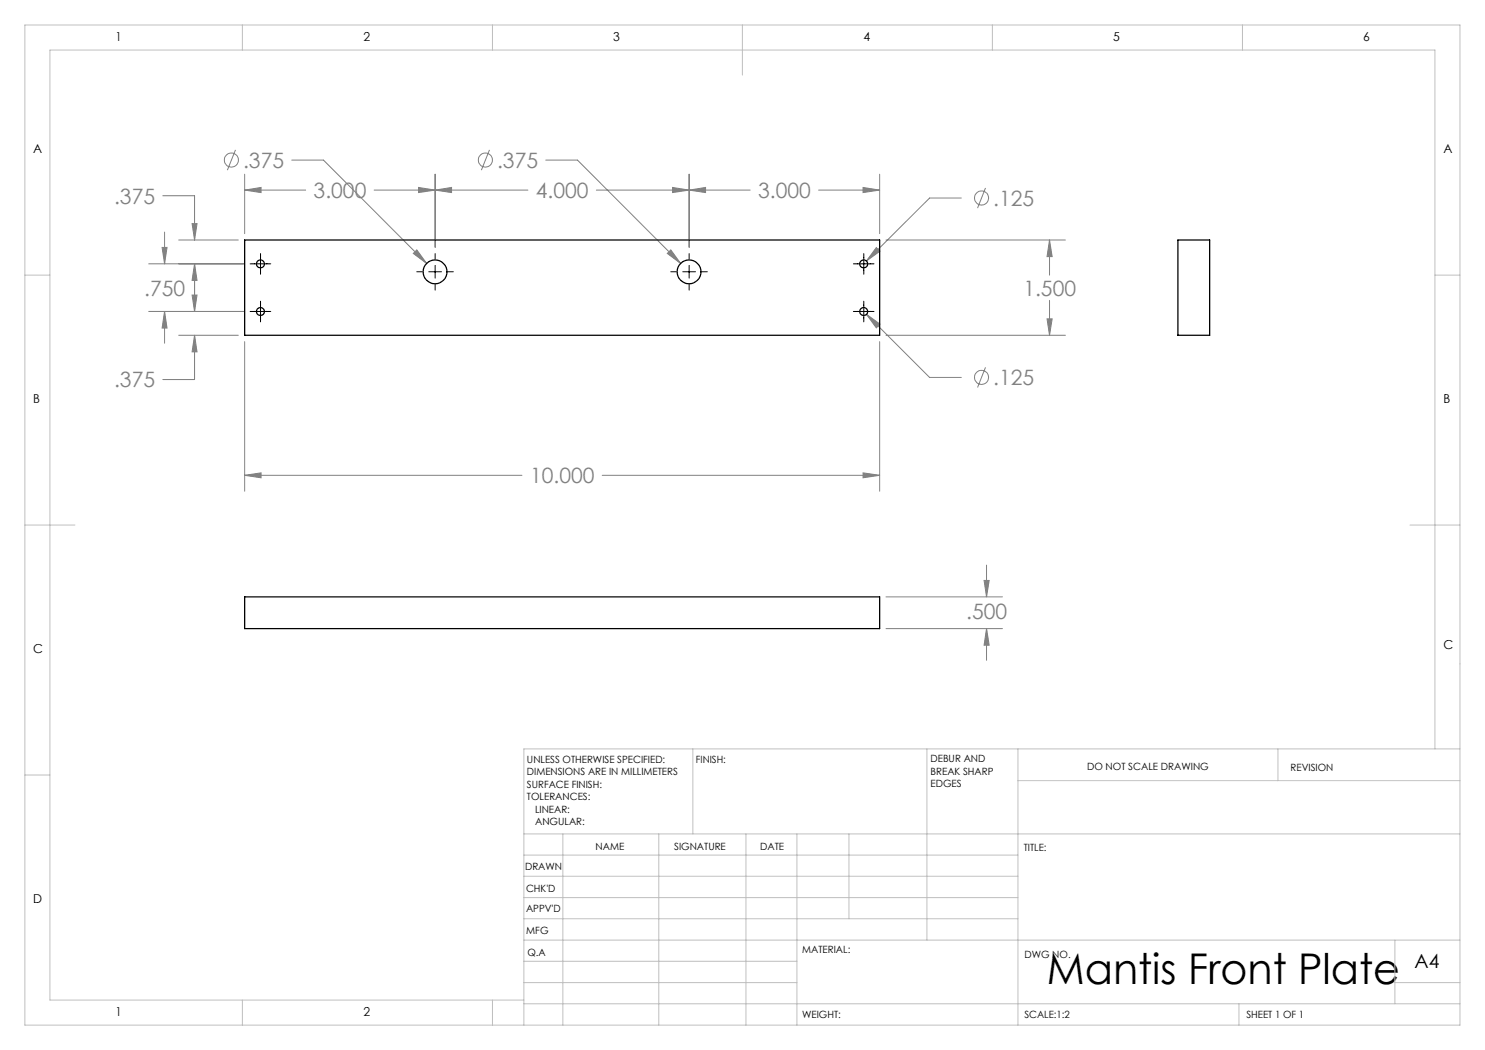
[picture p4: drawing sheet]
<svg xmlns="http://www.w3.org/2000/svg" width="297mm" height="210mm" viewBox="0 0 297 210" stroke-linecap="round" stroke-linejoin="round" font-family="sans-serif">
<g fill="none" stroke="#808080" stroke-width=".2">
<path d="M32.6 39.1h6.3v8.9M47.1 30l-1.6 4M48.9 38l3.3-.5v1zM48.9 38h12.2M48.9 34.8v11.9M58.3 32h6.4l20.6 20.7M74.8 38h30.8M83.7 37.5l3.3 .5-3.3 .5zM87 38l3.3-.5v1zM87 34.8v14.7M97.9 30l-1.6 4M109.1 32h6.4l20.6 20.7"/>
<path d="M119.3 38h30.7M134.5 37.5l3.3 .5-3.3 .5zM137.8 38l3.3-.5v1zM137.8 34.8v14.7M163.7 38h12.2M172.6 37.5l3.3 .5-3.3 .5zM175.9 34.8v11.9M192.3 39.6h-6.4l-12.6 12.6M197.1 37.6l-1.6 4M29.7 52.8h19.1M32.4 49.5h1l-.5 3.3zM32.9 46.4v6.4"/>
<path d="M35.7 48h12M38.4 44.7h1l-.5 3.3zM38.4 59h1l-.5 3.3zM38.9 52.8l.5 3.3h-1zM38.9 52.8v9.5M82.7 50.7l.7-.7 1.9 2.7zM133.5 50.7l.7-.7 1.9 2.7zM175.3 49.5l.7 .7-2.7 2zM177.2 48h35.9M209.9 48l.5 3.3h-1zM209.9 48v7M29.7 62.3h19.1"/>
<path d="M32.9 62.3l.5 3.3h-1zM32.9 62.3v6.3M35.7 67.1h12M38.9 67.1l.5 3.3h-1zM38.9 67.1v8.8h-6.3M48.9 68.3v29.9M173.3 62.9l2.7 1.9-.7 .8zM173.3 62.9l12.6 12.6h6.4M175.9 68.3v29.9M177.2 67.1h35.9M197.1 73.5l-1.6 4M209.4 63.8h1l-.5 3.3z"/>
<path d="M209.9 60.1v7M48.9 95.1l3.3-.5v1zM48.9 95.1h55.5M120.4 95.1h55.5M172.6 94.6l3.3 .5-3.3 .5zM177.2 119.4h23.3M196.8 116.1h1l-.5 3.3zM197.3 113v6.4M177.2 125.7h23.3M197.3 125.7l.5 3.3h-1zM197.3 125.7v6.4"/>
<circle cx="46.3" cy="32" r="1.42"/>
<circle cx="97.1" cy="32" r="1.42"/>
<circle cx="196.3" cy="39.6" r="1.42"/>
<circle cx="196.3" cy="75.5" r="1.42"/>
</g>
<g fill="none" stroke="#000" stroke-width=".2">
<path d="M50 52.8h4.2M52.1 50.7v4.1M83.4 54.4h1.1M85.8 54.4h2.5M87 50.7v1.1M87 53.1v2.5M87 56.9v1.1M89.6 54.4h1.1M134.2 54.4h1.1M136.6 54.4h2.5M137.8 50.7v1.1M137.8 53.1v2.5"/>
<path d="M137.8 56.9v1.1M140.4 54.4h1.1M170.7 52.8h4.1M172.8 50.7v4.1M50 62.3h4.2M52.1 60.2v4.2M170.7 62.3h4.1M172.8 60.2v4.2"/>
</g>
<g fill="none" stroke="#c0c0c0" stroke-width=".2">
<path d="M5 5h287v200h-287zM48.5 5v5M98.5 5v5M148.5 5v10M198.5 5v5M248.5 5v5M5 55h5M287 55h5M5 105h10M282 105h10M5 155h5M138.6 149.8v17"/>
<path d="M185.4 149.8v38.2M203.6 149.8v55.2M203.6 156.1h88.4M255.6 149.8v6.3M287 149.8v-139.8h-277v190h94.8M292 149.8h-187.2v55.2M104.8 166.8h187.2M104.8 179.5h98.8M104.8 175.3h98.8M104.8 171h98.8M112.6 166.8v38.2M131.8 166.8v38.2"/>
<path d="M149.2 166.8v38.2M159.4 166.8v38.2M169.8 166.8v17M104.8 183.8h98.8M104.8 196.5h54.6M104.8 192.3h54.6M104.8 188h187.2M279 196.5h13M279 188v12.8M48.5 200v5M98.5 200v5M104.8 200.8h187.2"/>
<path d="M247.8 200.8v4.2"/>
</g>
<path d="M87 38l3.3-.5v1zM134.5 37.5l3.3 .5-3.3 .5zM83.7 37.5l3.3 .5-3.3 .5zM48.9 38l3.3-.5v1zM137.8 38l3.3-.5v1zM172.6 37.5l3.3 .5-3.3 .5zM82.7 50.7l2.6 2-1.9-2.7zM133.5 50.7l2.6 2-1.9-2.7zM209.4 63.8h1l-.5 3.3zM209.9 48l.5 3.3h-1zM48.9 95.1l3.3-.5v1zM172.6 94.6l3.3 .5-3.3 .5zM38.9 52.8l.5 3.3h-1zM38.4 44.7h1l-.5 3.3zM32.4 49.5h1l-.5 3.3zM32.9 62.3l.5 3.3h-1zM38.4 59h1l-.5 3.3zM38.9 67.1l.5 3.3h-1zM175.3 49.5l-2 2.7 2.7-2zM173.3 62.9l2 2.7 .7-.8zM197.3 125.7l.5 3.3h-1zM196.8 116.1h1l-.5 3.3z" fill="#808080"/>
<g fill="none" stroke="#000" stroke-width=".25">
<path d="M48.9 48h127v19.1h-127zM235.6 48h6.3v19.1h-6.3zM48.9 119.4h127v6.3h-127z"/>
<circle cx="52.1" cy="52.8" r=".8"/>
<circle cx="87" cy="54.4" r="2.37"/>
<circle cx="137.8" cy="54.4" r="2.37"/>
<circle cx="172.7" cy="52.8" r=".8"/>
<circle cx="52.1" cy="62.3" r=".8"/>
<circle cx="172.7" cy="62.3" r=".8"/>
</g>
<text font-size="8.5" x="209.4" y="196.7">Mantis Front Plate</text>
<g font-size="4.2" fill="#808080">
<text x="48.6" y="33.6">.375</text>
<text x="99.4" y="33.6">.375</text>
<text x="22.8" y="40.7">.375</text>
<text x="62.7" y="39.6">3.000</text>
<text x="107.2" y="39.6">4.000</text>
<text x="151.6" y="39.6">3.000</text>
<text x="198.6" y="41.2">.125</text>
<text x="28.8" y="59.1">.750</text>
<text x="204.7" y="59.1">1.500</text>
<text x="22.8" y="77.5">.375</text>
<text x="198.6" y="77.1">.125</text>
<text x="106" y="96.6">10.000</text>
<text x="193.2" y="123.8">.500</text>
</g>
<text font-size="3.9" x="282.9" y="193.6">A4</text>
<g font-size="2.5">
<text x="23.1" y="8.2">1</text>
<text x="72.7" y="8.2">2</text>
<text x="122.7" y="8.2">3</text>
<text x="172.7" y="8.2">4</text>
<text x="222.7" y="8.2">5</text>
<text x="272.7" y="8.2">6</text>
<text x="6.7" y="30.7">A</text>
<text x="288.7" y="30.7">A</text>
<text x="6.7" y="80.7">B</text>
<text x="288.7" y="80.7">B</text>
<text x="6.7" y="130.7">C</text>
<text x="288.7" y="129.7">C</text>
<text x="6.7" y="180.7">D</text>
<text x="23.1" y="203.2">1</text>
<text x="72.7" y="203.2">2</text>
</g>
<g font-size="2">
<text x="105.4" y="152.6">UNLESS OTHERWISE SPECIFIED:</text>
<text x="105.4" y="155.1">DIMENSIONS ARE IN MILLIMETERS</text>
<text x="139.2" y="152.6">FINISH:</text>
<text x="186.1" y="152.5">DEBUR AND</text>
<text x="186.1" y="155">BREAK SHARP</text>
<text x="217.4" y="154">DO NOT SCALE DRAWING</text>
<text x="258.1" y="154.2">REVISION</text>
<text x="105.4" y="157.6">SURFACE FINISH:</text>
<text x="105.4" y="160.1">TOLERANCES:</text>
<text x="186.1" y="157.5">EDGES</text>
<text x="107" y="162.6">LINEAR:</text>
<text x="107" y="165.1">ANGULAR:</text>
<text x="119.1" y="170">NAME</text>
<text x="134.8" y="169.9">SIGNATURE</text>
<text x="152" y="169.9">DATE</text>
<text x="204.8" y="170.2">TITLE:</text>
<text x="105" y="174.1">DRAWN</text>
<text x="105.2" y="178.3">CHK'D</text>
<text x="105.2" y="182.4">APPV'D</text>
<text x="105.3" y="186.8">MFG</text>
<text x="105.5" y="191.1">Q.A</text>
<text x="160.5" y="190.5">MATERIAL:</text>
<text x="204.9" y="191.6">DWG NO.</text>
<text x="160.4" y="203.5">WEIGHT:</text>
<text x="204.9" y="203.6">SCALE:1:2</text>
<text x="249.3" y="203.6">SHEET 1 OF 1</text>
</g>
</svg>
